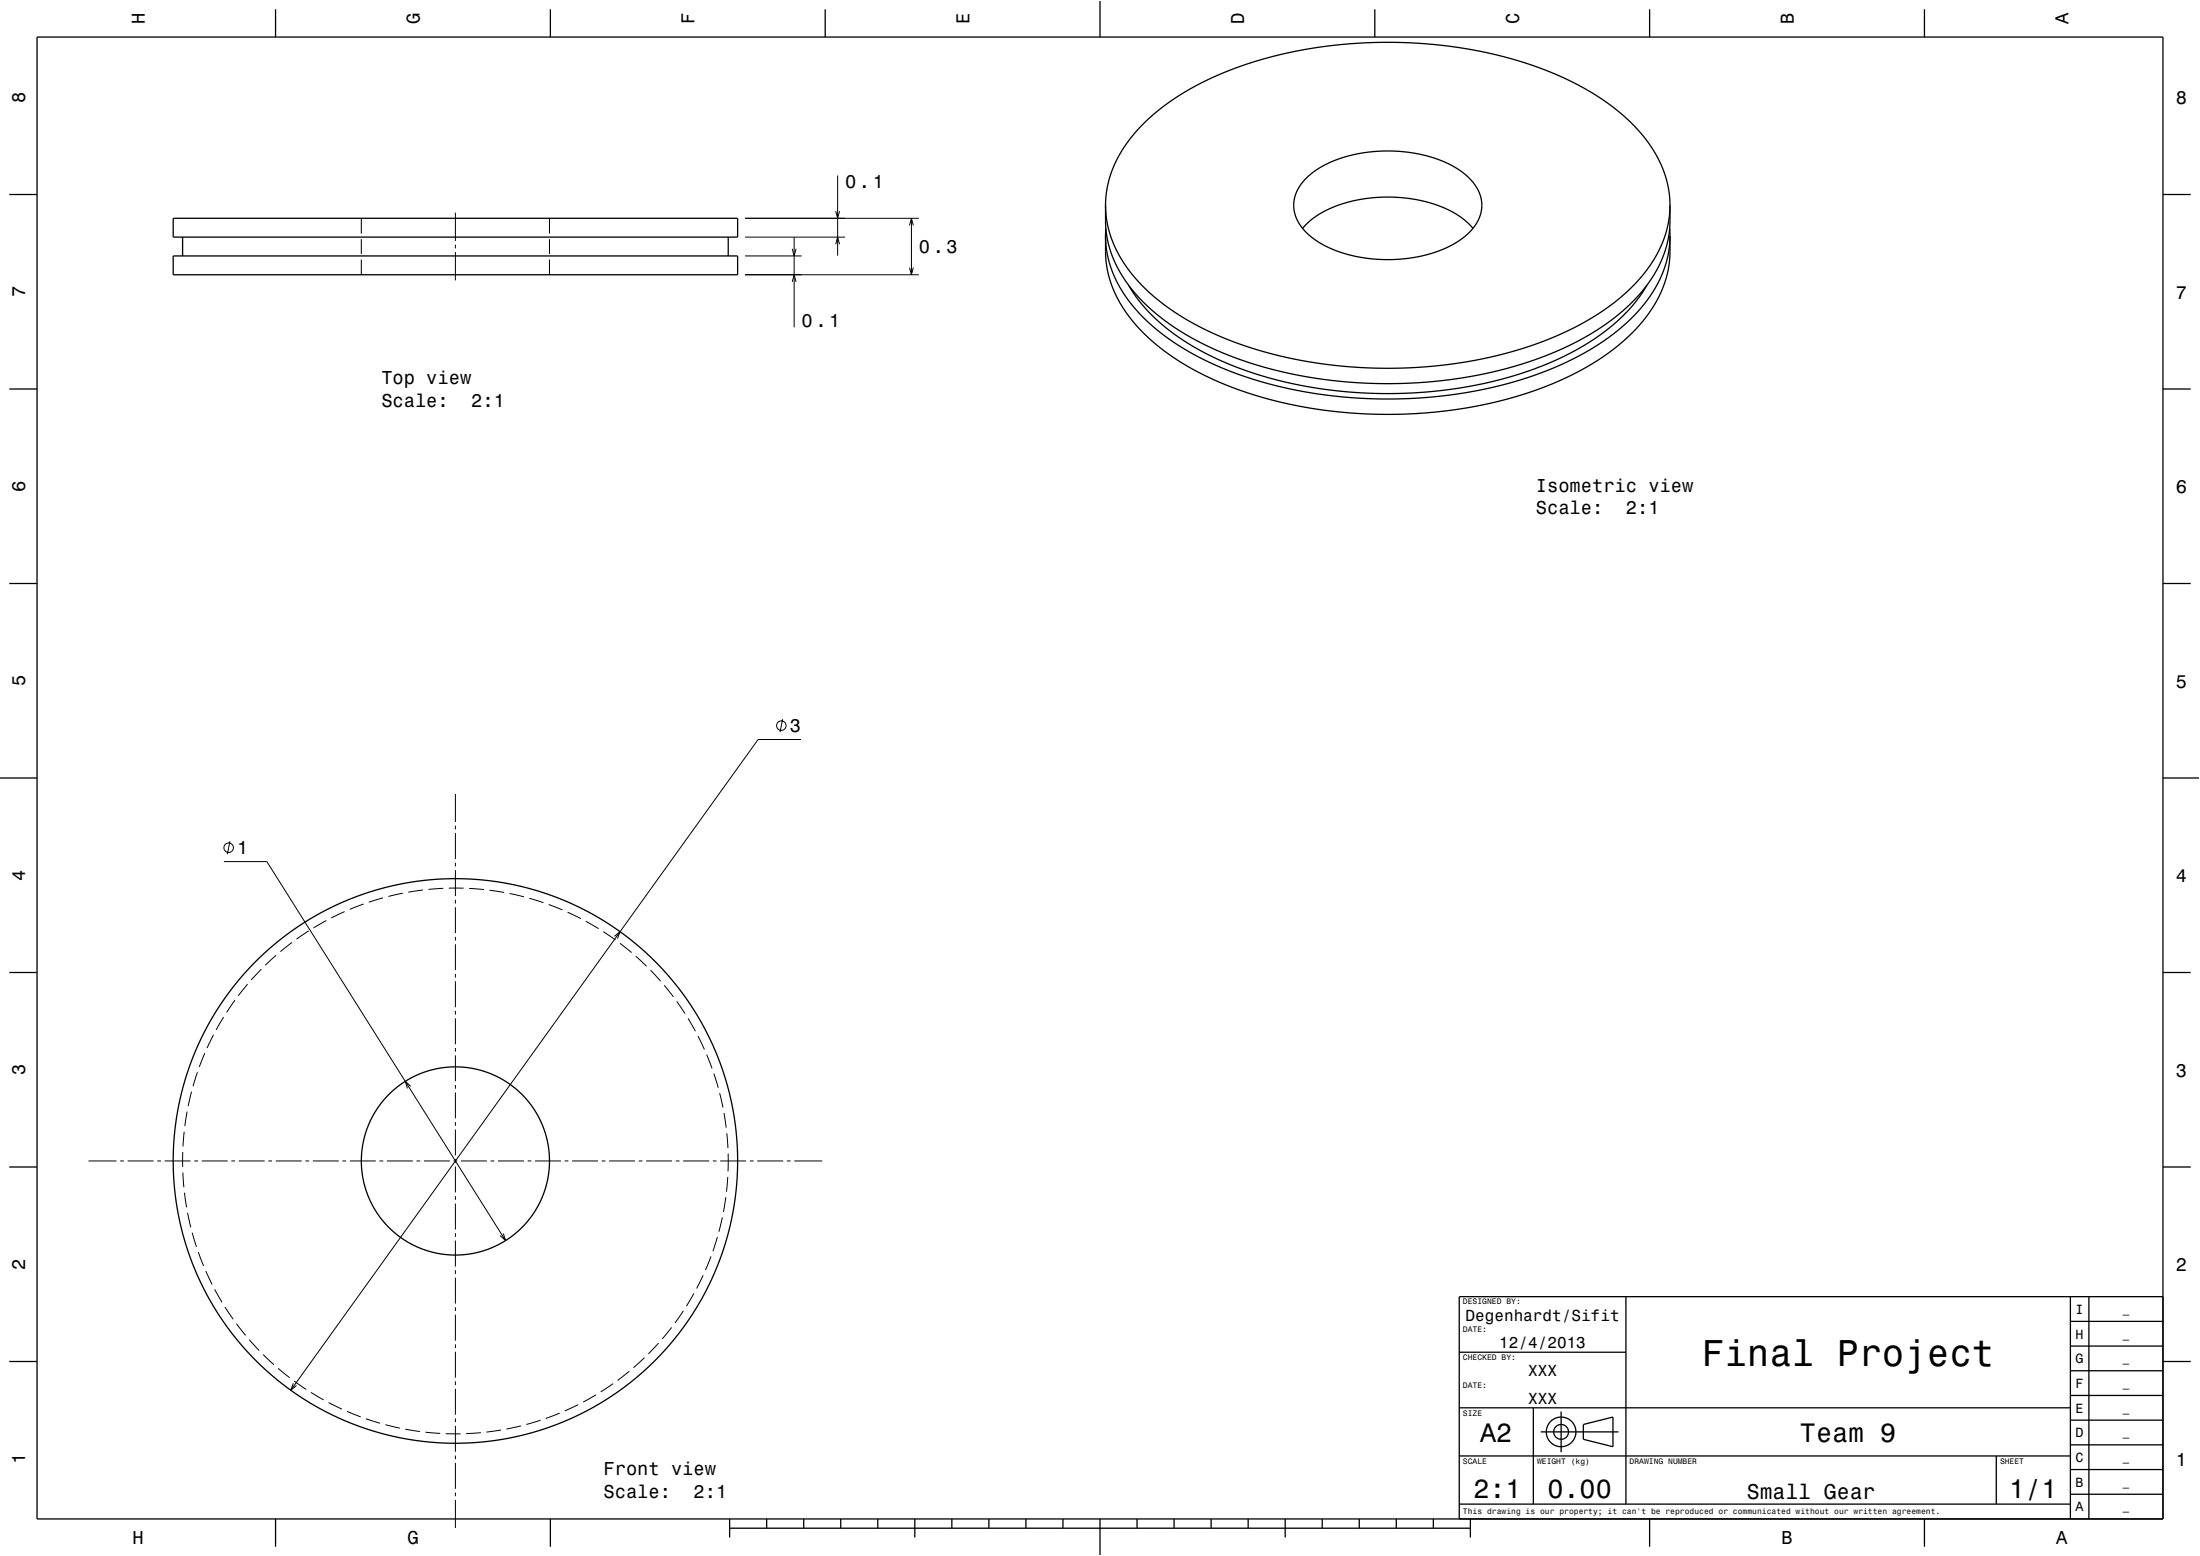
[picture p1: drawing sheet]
<svg xmlns="http://www.w3.org/2000/svg" width="594mm" height="420mm" viewBox="0 0 594 420" stroke-linecap="round" stroke-linejoin="round" font-family="sans-serif">
<g fill="none" stroke="#000" stroke-width=".27">
<path d="M97.6 58.9v4.1M123 57.4v7.6M148.4 58.9v4.1M201.2 58.9h46.9M225.6 57l.6 1.9 .5-1.9M226.2 47.4v21.6M246.1 58.9v15.3M97.6 64.5v4M97.6 70v4.2M123 66v1M123 68v7.7M148.4 64.5v4"/>
<path d="M148.4 70v4.2M201.2 74.2h46.9M201.2 64h27M201.2 69.1h15.2M213.9 67.2l.5 1.9 .5-1.9M213.9 76.1l.5-1.9 .5 1.9M214.4 64.1v24.3M225.6 65.9l.6-1.9 .5 1.9M245.6 60.9l.5-2 .5 2M245.6 72.2l.5 2 .5-2M211.3 194.1l-.7 3.5M216.3 199.6h-11.6l-126.2 175.7"/>
<path d="M123 214.3v7.6M60.5 232.6h11.6l64.4 102.3M62.1 227.1l-.7 3.5M119.7 239.8l-4 .3M121.2 239.7h4M123 222.9v1M123 224.9v7M123 232.9v1M123 234.9v7M126.7 239.8l4 .3M74.6 257.8l-3 2.7M78.8 254.4l-3.1 2.5"/>
<path d="M83.4 251.3l-3.3 2.2M88.1 248.5l-3.5 2M93.1 246.1l-3.7 1.7M98.2 244l-3.8 1.5M103.4 242.4l-3.8 1.1M108.8 241.1l-3.9 .9M114.2 240.2l-4 .6M123 242.9v1M123 244.9v7M123 252.9v1M123 254.9v7M132.1 240.3l4 .6"/>
<path d="M137.6 241.2l3.9 .9M142.9 242.5l3.8 1.2M148.1 244.2l3.8 1.4M153.2 246.2l3.6 1.8M158.2 248.7l3.4 2M162.9 251.5l3.3 2.2M165.9 252.8l1.5-1.3-.7 1.9M167.4 254.6l3.1 2.5M171.7 258.1l2.9 2.7M57.7 279.3l-1.8 3.6M60.4 274.5l-2 3.5M63.4 270l-2.2 3.3"/>
<path d="M66.8 265.7l-2.5 3.1M70.6 261.6l-2.8 2.9M123 262.9v1M123 264.9v7M123 272.9v1M123 274.9v7M175.6 261.9l2.8 2.9M179.3 266l2.5 3.1M182.7 270.3l2.3 3.3M185.8 274.9l2 3.4M188.5 279.7l1.7 3.6M51.7 294.7l-.9 3.9"/>
<path d="M53.3 289.4l-1.2 3.8M55.3 284.3l-1.5 3.7M110.9 293.2l-1.5-1.3 .6 1.9M123 282.9v1M123 284.9v7M123 292.9v1M123 294.9v7M190.8 284.7l1.5 3.7M192.7 289.8l1.2 3.8M194.3 295.1l.9 3.9M23.9 313.4h7.6M32.5 313.4h1"/>
<path d="M34.5 313.4h7M42.5 313.4h1M44.5 313.4h7M49.3 311v4M49.4 316.5l.2 4M49.7 305.5l-.3 4M50.5 300l-.6 4M52.5 313.4h1M54.5 313.4h7M62.5 313.4h1M64.5 313.4h7M72.5 313.4h1"/>
<path d="M74.5 313.4h7M82.5 313.4h1M84.5 313.4h7M92.5 313.4h1M94.5 313.4h7M102.5 313.4h1M104.5 313.4h7M112.5 313.4h1M114.5 313.4h7M122.5 313.4h1M123 302.9v1M123 304.9v7"/>
<path d="M123 312.9v1M123 314.9v7M124.5 313.4h7M132.5 313.4h1M134.5 313.4h7M142.5 313.4h1M144.5 313.4h7M152.5 313.4h1M154.5 313.4h7M162.5 313.4h1M164.5 313.4h7M172.5 313.4h1"/>
<path d="M174.5 313.4h7M182.5 313.4h1M184.5 313.4h7M192.5 313.4h1M194.5 313.4h7M195.5 300.4l.6 4M196.2 305.9l.3 4M196.5 317.7l-.3 4M196.6 311.4v4.8M202.5 313.4h1M204.5 313.4h7M212.5 313.4h1"/>
<path d="M214.5 313.4h7.5M49.8 321.9l.6 4M50.6 327.4l.9 3.9M51.9 332.7l1.1 3.9M53.5 338l1.5 3.7M123 322.9v1M123 324.9v7M123 332.9v1M123 334.9v7M135.9 333l.6 1.9-1.5-1.4M192 339.1l-1.5 3.7M193.7 333.9l-1.2 3.8"/>
<path d="M195 328.6l-.9 3.9M196 323.2l-.7 3.9M55.6 343.1l1.7 3.6M58 348l1.9 3.5M60.7 352.8l2.3 3.3M63.8 357.3l2.5 3.2M123 342.9v1M123 344.9v7M123 352.9v1M123 354.9v7M181.3 358.3l-2.5 3.1M184.5 353.8l-2.3 3.3"/>
<path d="M187.4 349.1l-2.1 3.5M189.9 344.2l-1.8 3.6M67.3 361.6l2.7 3M71 365.6l3 2.8M75.1 369.4l3.1 2.5M79.2 373.4l-.7 1.9 1.6-1.3M79.4 372.8l3.3 2.2M84 375.9l3.4 2M88.7 378.6l3.6 1.8M123 362.9v1M123 364.9v7M123 372.9v1"/>
<path d="M123 374.9v7M156.1 379.2l-3.6 1.7M160.9 376.5l-3.5 2M165.5 373.5l-3.3 2.2M169.9 370.1l-3.2 2.5M174 366.5l-3 2.7M177.8 362.5l-2.7 2.9M93.7 381l3.7 1.4M98.8 383l3.8 1.2M104.1 384.6l3.9 .9M109.4 385.8l4 .6M114.9 386.6l4 .3"/>
<path d="M120.3 387h4M123 382.9v1M123 384.9v7M123 392.9v1M123 394.9v7M129.8 386.7l-4 .3M135.3 386l-4 .6M140.7 384.9l-3.9 .8M146 383.4l-3.9 1.1M151.1 381.4l-3.7 1.5M123 402.9v1M123 404.9v7.5"/>
<circle cx="211" cy="195.9" r="1.28"/>
<circle cx="61.7" cy="228.8" r="1.28"/>
</g>
<g fill="none" stroke="#000" stroke-width=".35">
<path d="M10 10h574v400h-574zM74.4 2.5v7.5M148.6 2.5v7.5M222.8 2.5v7.5M297 0v10M371.2 2.5v7.5M445.4 2.5v7.5M519.6 2.5v7.5M2.5 52.5h7.5M46.8 58.9h152.4v5.1h-152.4zM352.6 48.2l2.4-2 3.1-1.9 3.6-1.5 3.9-1.1 4-.7 4.2-.2 4.5 .1 4.2 .6 4.1 1 3.6 1.3 3.3 1.7 2.6 2 2 2.2 1.4 2.4 .6 2.5-.2 2.4-.4 1.6-.7 1.5-1.2 1.6-1.3 1.4-3.2 2.4-4.4 2.1-5.1 1.6-5.3 .7-5.7 .1-5.7-.6-5.2-1.4-4.6-2-3.5-2.4-1.3-1.3-1.3-1.7-.9-1.5-.5-1.5-.3-1.8 .1-1.4 .3-1.6 .6-1.5 1-1.5zM450.9 55.4l-.3 4.1-1.1 4.3-1.9 4.4-2.3 3.8-2.9 3.6-3.9 3.9-4.4 3.5-5 3.2-5.7 3.1-5.8 2.5-6.6 2.3-6.8 1.9-6.8 1.4-7.5 1.1-7.2 .7-7.2 .2-7.7-.2-7.2-.5-7.5-1.1-7.3-1.5-7.3-2-6.2-2.1-5.6-2.4-5.6-2.9-5.1-3.2-4.3-3.3-4-3.9-3.3-3.9-2.6-4.2-1.8-4.2-1.1-4.3-.4-4.3"/>
<path d="M450.9 55.4l-.4-4.3-1-4.1-1.8-4.3-2.7-4.3-3.1-3.8-4-3.8-4.4-3.4-4.9-3.1-6.2-3.2-5.6-2.4-6-2-7.5-2.1-7.3-1.4-7-1-7.5-.6-7.5-.2-7.4 .3-7.7 .7-7.2 1.1-6.4 1.3-7.4 2.1-6 2.1-6 2.6-5.7 3-4.8 3.2-4.5 3.6-3.7 3.6-3 3.8-2.6 4.2-1.7 4.1-1.1 4.3-.3 4M450.9 55.4l-.1 5.8-.5 4.1-1.5 4.5-2 4-2.9 4.2-3.5 3.8-4.1 3.6-5.2 3.7-5.3 3.1-6.2 2.9-6.4 2.4-7.4 2.2-7.4 1.7-7.5 1.2-7.7 .7-7.9 .3-8.3-.3-7.9-.7-7.5-1.1-7.2-1.6-7.2-2-6.5-2.4-6.3-2.9-6.1-3.4-4.7-3.4-4.6-3.9-3.8-4.3-2.8-4.1-2-4.1-1.3-4.5-.6-3.7v-5.8M584 52.5h7.5M46.8 69.1h152.4v5.1h-152.4zM49.3 64v5.1M196.6 64v5.1M298.6 61.6l-.1 2.1M304.7 76.9l2.1 3.3 2.1 2.6 2.7 2.9 3.2 2.8 3.7 2.7 3.9 2.4 4.2 2.3 4.3 2 4.7 1.9 5.4 1.7 10.2 2.5 10.9 1.6 5.7 .5 6.2 .1 11.2-.4 6.2-.7 5.3-.8 5.8-1.2 5.1-1.3 5.6-1.8 4.6-1.8 4.5-2.1 4.3-2.2 3.7-2.3 3.9-2.8 3.2-2.8 2.8-2.9 2.7-3.3 1.8-2.9M351.7 61.6l1.9-1.9 2.1-1.6 2.7-1.5 2.6-1.1 3.3-1 3.3-.7 3.4-.4 3.5-.2 3.5 .1 3.6 .5 3.3 .6 3.1 1 2.9 1.1 2.7 1.5 2.3 1.8 1.8 1.8M450.8 61.6l.1 2.1M450.9 63.7l-.3 4.1-1.1 4.3-1.9 4.4-2.6 4.2-3.2 3.9-3.7 3.6-4.7 3.5-5 3.2-5.8 3-5.8 2.5-6.3 2.1-6.7 1.9-6.9 1.4-6.8 1-7.9 .7-7.2 .2-7-.2-7.7-.6-7.5-1-6.8-1.4-7-1.9-6.1-2.1-6-2.5-5.8-3-4.9-3.1-4.5-3.5-4-3.8-3.3-3.9-2.6-4.2-1.8-4.2-1.2-4.5-.3-4.1M450.9 63.7l-.1 5.8-.5 4.1-1.4 4.4-2.2 4.2-2.9 4.2-3.6 3.9-4.6 4-4.8 3.3-5.2 3-6.4 3-6.7 2.5-7.4 2.1-7.5 1.6-7.5 1.1-7.1 .7-8.2 .3-8.3-.3-6.9-.6-7.5-1.1-7.5-1.6-7.6-2.2-6.7-2.5-6.5-3-5.3-3-5.2-3.7-4.3-3.7-3.6-4-2.8-4.2-2.1-4.1-1.4-4.4-.6-4.1v-5.7"/>
<path d="M2.5 105h7.5M584 105h7.5M2.5 157.5h7.5M584 157.5h7.5M0 210h10M584 210h10M2.5 262.5h7.5M584 262.5h7.5M2.5 315h7.5M584 315h7.5M439 350v56M559 356.7h25"/>
<path d="M559 350v60M564 350v60M584 350h-190v60M2.5 367.5h7.5M394 365h45M559 376.7h25M559 370h25M559 363.3h25M584 367.5h7.5M394 393h165M394 380h165M414 380v26"/>
<path d="M416 386.5h21M421.5 381v11M427.5 384.5l8-2v8l-8-2zM539 393v13M559 396.7h25M559 390h25M559 383.3h25M74.4 410v7.5M148.6 410v7.5M197 412.5h200M197 410v5M207 410v2.5"/>
<path d="M217 410v2.5M227 410v2.5M237 410v2.5M247 410v5M257 410v2.5M267 410v2.5M277 410v2.5M287 410v2.5M297 410v10M307 410v2.5M317 410v2.5M327 410v2.5"/>
<path d="M337 410v2.5M347 410v5M357 410v2.5M367 410v2.5M377 410v2.5M387 410v2.5M394 406h165M397 410v5M445.4 410v7.5M519.6 410v7.5M559 403.3h25"/>
<circle cx="123" cy="313.4" r="76.2"/>
<circle cx="123" cy="313.4" r="25.4"/>
<circle cx="421.5" cy="386.5" r="2"/>
<circle cx="421.5" cy="386.5" r="4"/>
</g>
<path d="M0 0h594v420h-594" fill="none" stroke="#fff" stroke-width=".27"/>
<text font-size="10.1" x="459.5" y="368.7">Final Project</text>
<g font-size="7.2">
<text x="399.7" y="389.3">A2</text>
<text x="486" y="389.1">Team 9</text>
<text x="397.8" y="404.3">2:1</text>
<text x="417.8" y="404.3">0.00</text>
<text x="542.5" y="404.3">1/1</text>
</g>
<text font-size="5.8" x="471.6" y="404.6">Small Gear</text>
<g font-size="5">
<text x="39.1" y="6.5" transform="rotate(-90 39.1 6.5)">H</text>
<text x="113.3" y="6.5" transform="rotate(-90 113.3 6.5)">G</text>
<text x="187.5" y="6.5" transform="rotate(-90 187.5 6.5)">F</text>
<text x="261.7" y="6.5" transform="rotate(-90 261.7 6.5)">E</text>
<text x="335.9" y="6.5" transform="rotate(-90 335.9 6.5)">D</text>
<text x="410.1" y="6.5" transform="rotate(-90 410.1 6.5)">C</text>
<text x="484.3" y="6.5" transform="rotate(-90 484.3 6.5)">B</text>
<text x="558.5" y="6.5" transform="rotate(-90 558.5 6.5)">A</text>
<text x="6.8" y="27.8" transform="rotate(-90 6.8 27.8)">8</text>
<text x="587.5" y="28.1">8</text>
<text x="228.2" y="50.9">0.1</text>
<text x="248.1" y="68.3">0.3</text>
<text x="6.8" y="80.3" transform="rotate(-90 6.8 80.3)">7</text>
<text x="587.5" y="80.6">7</text>
<text x="216.4" y="88.4">0.1</text>
<text x="103" y="103.8">Top view</text>
<text x="103" y="109.8">Scale:</text>
<text x="127.3" y="109.8">2:1</text>
<text x="6.8" y="132.8" transform="rotate(-90 6.8 132.8)">6</text>
<text x="414.7" y="132.7">Isometric view</text>
<text x="587.5" y="133.1">6</text>
<text x="414.7" y="138.8">Scale:</text>
<text x="439" y="138.8">2:1</text>
<text x="6.8" y="185.3" transform="rotate(-90 6.8 185.3)">5</text>
<text x="587.5" y="185.6">5</text>
<text x="213.2" y="197.6">3</text>
<text x="64" y="230.6">1</text>
<text x="6.8" y="237.8" transform="rotate(-90 6.8 237.8)">4</text>
<text x="587.5" y="238.1">4</text>
<text x="6.8" y="290.3" transform="rotate(-90 6.8 290.3)">3</text>
<text x="587.5" y="290.6">3</text>
<text x="6.8" y="342.8" transform="rotate(-90 6.8 342.8)">2</text>
<text x="587.5" y="343.1">2</text>
<text x="6.8" y="395.3" transform="rotate(-90 6.8 395.3)">1</text>
<text x="587.5" y="395.6">1</text>
<text x="163" y="398.2">Front view</text>
<text x="163" y="404.3">Scale:</text>
<text x="187.3" y="404.3">2:1</text>
<text x="35.8" y="416.8">H</text>
<text x="110" y="416.8">G</text>
<text x="481" y="416.8">B</text>
<text x="555.2" y="416.8">A</text>
</g>
<g font-size="4.3">
<text x="395.7" y="356.5">Degenhardt/Sifit</text>
<text x="404.8" y="364">12/4/2013</text>
<text x="412.6" y="371.5">XXX</text>
<text x="412.6" y="379">XXX</text>
</g>
<g font-size="3.6">
<text x="560.4" y="354.6">I</text>
<text x="560.4" y="361.3">H</text>
<text x="560.4" y="368">G</text>
<text x="560.4" y="374.6">F</text>
<text x="560.4" y="381.3">E</text>
<text x="560.4" y="388">D</text>
<text x="560.4" y="394.6">C</text>
<text x="560.4" y="401.3">B</text>
<text x="560.4" y="408">A</text>
</g>
<g font-size="2.9">
<text x="573.1" y="354.4">_</text>
<text x="573.1" y="361.1">_</text>
<text x="573.1" y="367.7">_</text>
<text x="573.1" y="374.4">_</text>
<text x="573.1" y="381">_</text>
<text x="573.1" y="387.7">_</text>
<text x="573.1" y="394.4">_</text>
<text x="573.1" y="401.1">_</text>
<text x="573.1" y="407.7">_</text>
</g>
<g font-size="2.2">
<text x="395" y="352.1">DESIGNED BY:</text>
<text x="395" y="359.6">DATE:</text>
<text x="395" y="367.1">CHECKED BY:</text>
<text x="395" y="374.6">DATE:</text>
<text x="395" y="382.1">SIZE</text>
<text x="395" y="395.1">SCALE</text>
<text x="415" y="395.1">WEIGHT (kg)</text>
<text x="440" y="395.1">DRAWING NUMBER</text>
<text x="540" y="395.1">SHEET</text>
<text x="395" y="408.8">This drawing is our property; it can't be reproduced or communicated without our written agreement.</text>
</g>
</svg>
